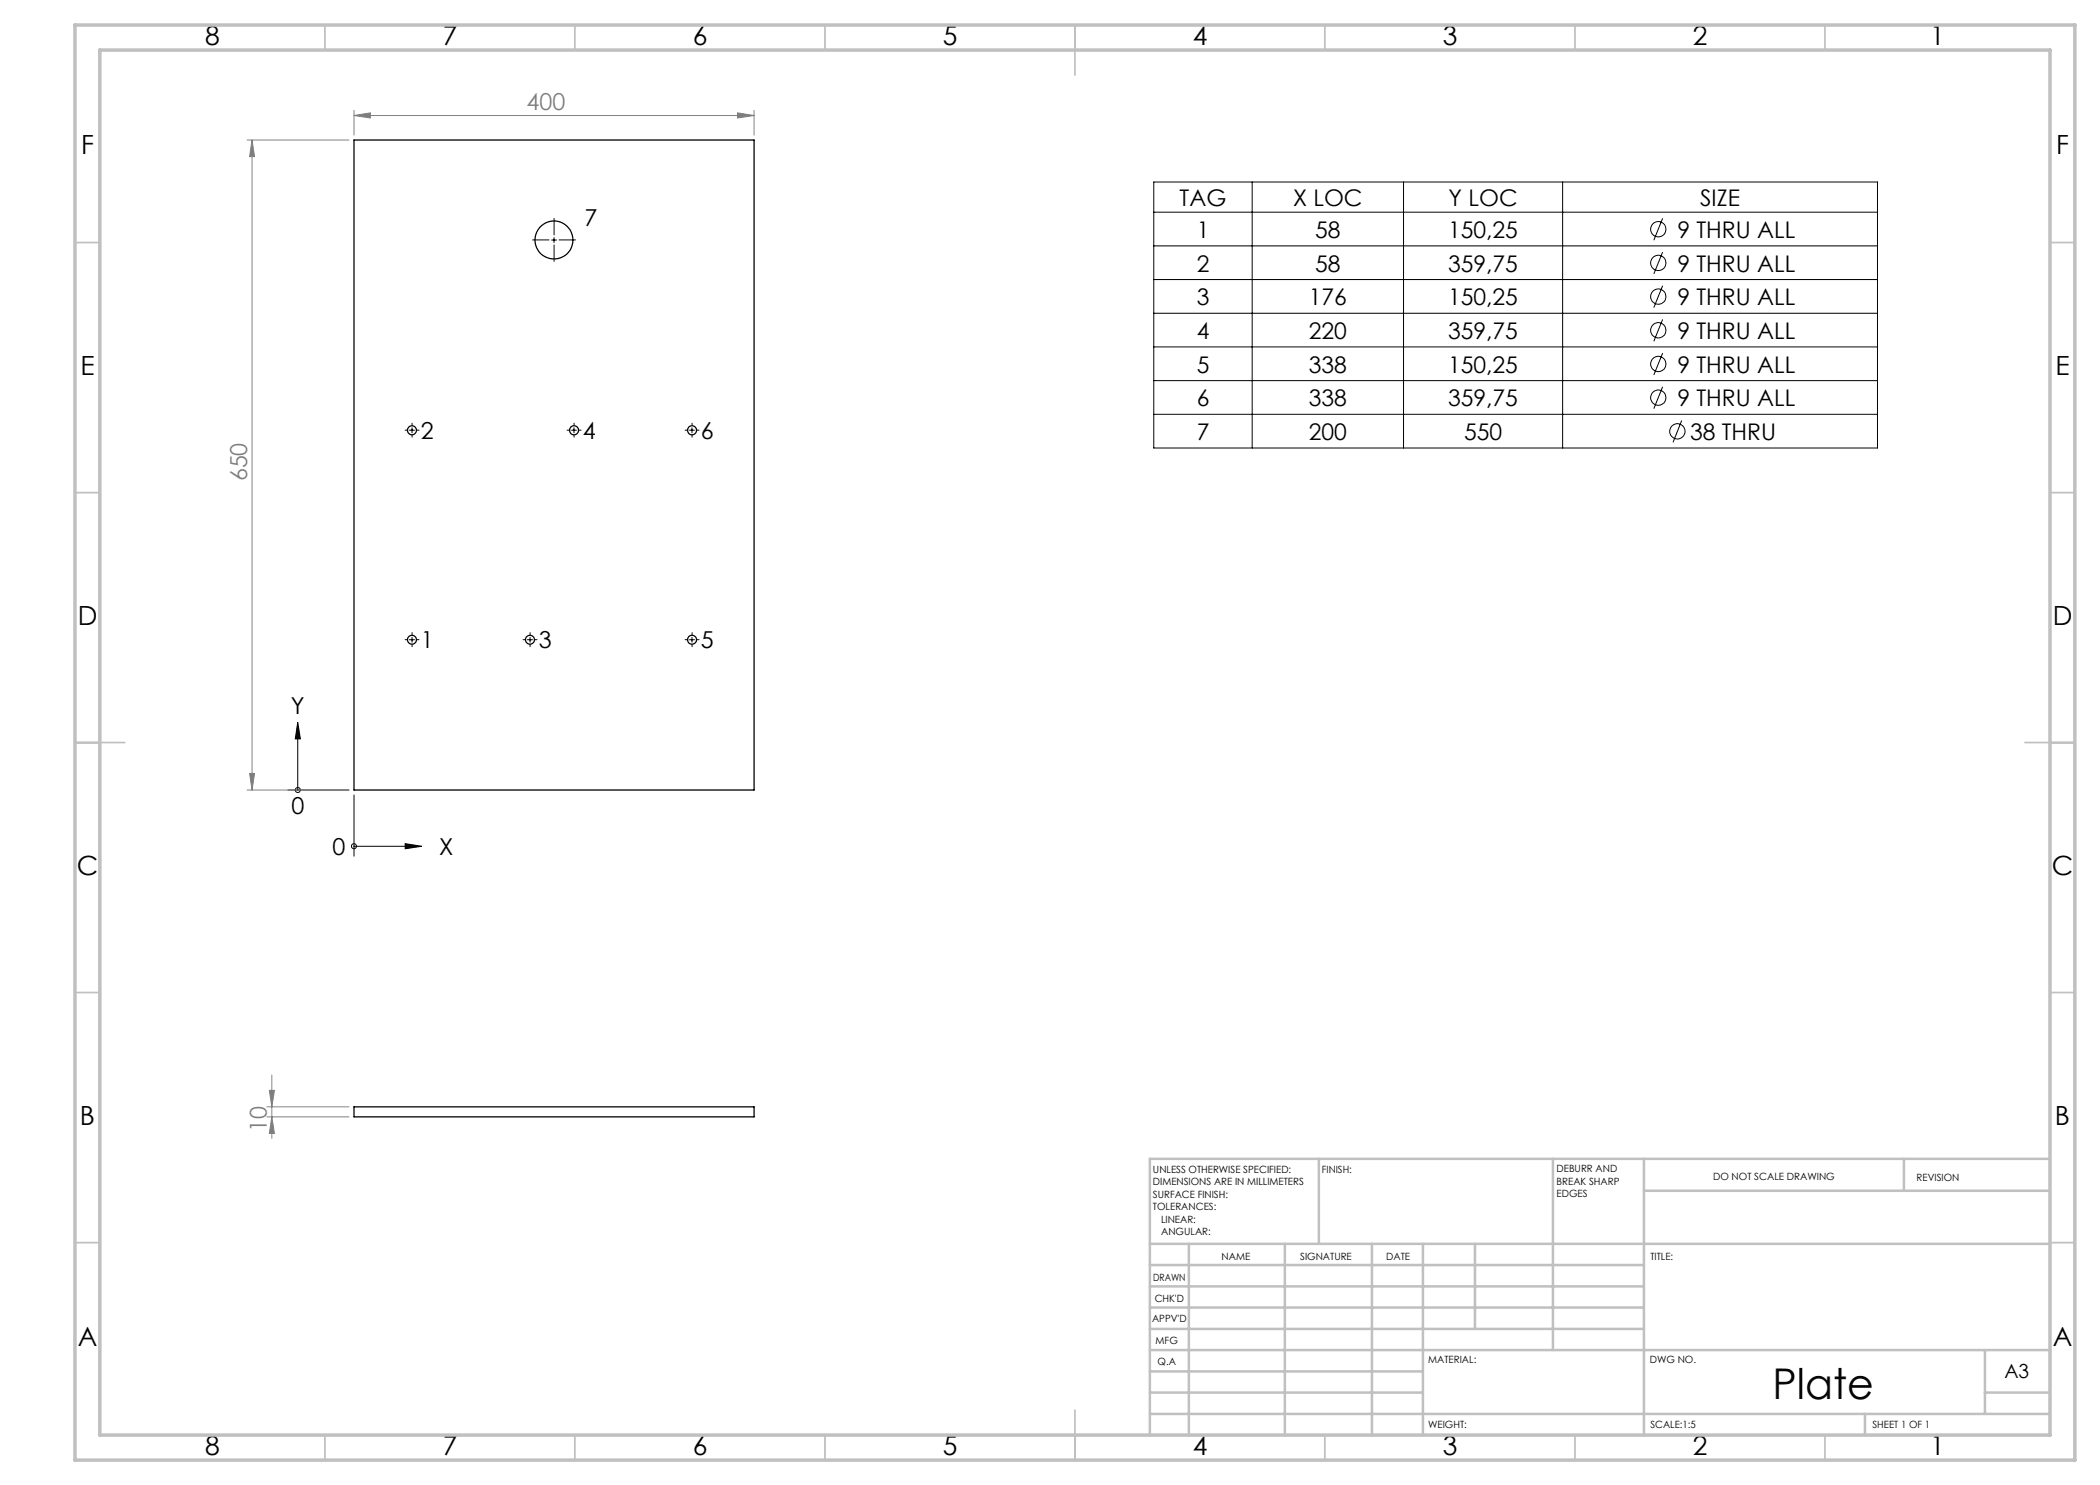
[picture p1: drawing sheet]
<svg xmlns="http://www.w3.org/2000/svg" width="420mm" height="297mm" viewBox="0 0 420 297" stroke-linecap="round" stroke-linejoin="round" font-family="sans-serif">
<g fill="none" stroke="#000" stroke-width=".2">
<path d="M230.8 36.4h144.7v53.2h-144.7zM250.4 36.4v53.2M280.7 36.4v53.2M312.5 36.4v53.2M110.3 48h1M110.8 47.5v1M230.8 49.2h144.7M230.8 55.9h144.7M230.8 42.4h144.7M332.5 43.7l-1.7 4.3M332.5 50.4l-1.7 4.4M332.5 57.1l-1.7 4.4"/>
<path d="M230.8 62.6h144.7M230.8 69.4h144.7M230.8 76.1h144.7M332.5 63.9l-1.7 4.4M332.5 70.6l-1.7 4.4M332.5 77.4l-1.7 4.3M81.9 86h1M82.4 85.5v1.1M114.3 86h1M114.8 85.5v1.1M137.9 86h1M138.4 85.5v1.1"/>
<path d="M230.8 82.9h144.7M336.3 84.1l-1.7 4.4M81.9 127.9h1M82.4 127.5v.9M105.5 127.9h1M106 127.5v.9M137.9 127.9h1M138.4 127.5v.9M57.6 158h12.2M59.5 147.8v10.2M59.5 144.5l.6 3.3h-1zM70.8 159v12.2"/>
<path d="M70.8 169.3h10.2M81 168.7l3.3 .6-3.3 .5z"/>
<circle cx="331.7" cy="59.3" r="1.53"/>
<circle cx="331.7" cy="52.6" r="1.53"/>
<circle cx="331.7" cy="45.8" r="1.53"/>
<circle cx="331.7" cy="72.8" r="1.53"/>
<circle cx="331.7" cy="79.5" r="1.53"/>
<circle cx="331.7" cy="66.1" r="1.53"/>
<circle cx="335.5" cy="86.3" r="1.53"/>
<circle cx="59.6" cy="158" r=".49"/>
<circle cx="70.8" cy="169.3" r=".5"/>
</g>
<g fill="none" stroke="#808080" stroke-width=".2">
<path d="M49.4 28h20.4M50.4 28l.5 3.3h-1zM50.4 28v130M70.8 23.1l3.3-.5v1zM70.8 22.1v4.9M70.8 23.1h80M147.5 22.6l3.3 .5-3.3 .5zM150.8 22.1v4.9M49.4 158h20.4M49.9 154.7h1l-.5 3.3zM53.9 218.1h1l-.5 3.3zM54.4 215v12.7"/>
<path d="M53.4 221.4h16.4M53.4 223.4h16.4M54.4 223.4l.5 3.3h-1z"/>
</g>
<g fill="none" stroke="#000" stroke-width=".2" stroke-dasharray="15.2 1.3 1.3 1.3">
<path d="M109.8 48h-3.3M110.8 47v-3.3M110.8 49v3.3M111.8 48h3.3M81.4 86h-.4M82.4 85v-.4M82.4 87v.4M83.4 86h.4M113.8 86h-.4M114.8 85v-.4M114.8 87v.4M115.8 86h.4"/>
<path d="M137.4 86h-.4M138.4 85v-.4M138.4 87v.4M139.4 86h.4M81.4 127.9h-.4M82.4 126.9v-.4M82.4 128.9v.4M83.4 127.9h.4M105 127.9h-.4M106 126.9v-.4M106 128.9v.4M107 127.9h.4"/>
<path d="M137.4 127.9h-.4M138.4 126.9v-.4M138.4 128.9v.4M139.4 127.9h.4"/>
</g>
<g fill="none" stroke="#c0c0c0" stroke-width=".35">
<path d="M65 5v5M115 5v5M165 5v5M215 5v10M265 5v5M315 5v5M365 5v5M15 48.5h5M410 48.5h5M15 98.5h5M410 98.5h5M15 148.5h10"/>
<path d="M405 148.5h10M15 198.5h5M410 198.5h5M15 248.5h5M410 248.5h5M65 287v5M115 287v5M165 287v5M215 282v10M265 287v5M315 287v5M365 287v5"/>
</g>
<g fill="none" stroke="#c0c0c0" stroke-width=".5">
<path d="M263.8 231.8v17M310.6 231.8v38.2M328.8 231.8v55.2M328.8 238.2h81.2M380.8 231.8v6.4M410 231.8h-180v55.2M230 248.8h180M230 257.3h98.8M230 253h98.8M237.8 248.8v38.2M257 248.8v38.2M274.4 248.8v38.2"/>
<path d="M284.6 248.8v38.2M295 248.8v17M230 265.8h98.8M230 261.5h98.8M230 278.5h54.6M230 274.3h54.6M230 270h180M397 278.5h13M397 270v12.8M230 282.8h180M373 282.8v4.2"/>
</g>
<path d="M15 5h400v287h-400zM20 10h390v277h-390z" fill="none" stroke="#c0c0c0" stroke-width=".7"/>
<path d="M81 168.7l3.3 .6-3.3 .5zM59.5 144.5l.6 3.3h-1z" fill="#000"/>
<g fill="#808080">
<path d="M147.5 22.6l3.3 .5-3.3 .5zM70.8 23.1l3.3-.5v1z"/>
<path d="M50.4 28l.5 3.3h-1zM49.9 154.7h1l-.5 3.3zM53.9 218.1h1l-.5 3.3zM54.4 223.4l.5 3.3h-1z"/>
</g>
<g fill="none" stroke="#000" stroke-width=".25">
<path d="M70.8 28h80v130h-80zM70.8 221.4h80v2h-80z"/>
<circle cx="110.8" cy="48" r="3.8"/>
<circle cx="82.4" cy="86.1" r=".9"/>
<circle cx="114.8" cy="86.1" r=".9"/>
<circle cx="138.4" cy="86.1" r=".9"/>
<circle cx="82.4" cy="127.9" r=".89"/>
<circle cx="106" cy="127.9" r=".89"/>
<circle cx="138.4" cy="127.9" r=".89"/>
</g>
<text font-size="8.5" x="354.5" y="279.7">Plate</text>
<g font-size="5.3">
<text x="41" y="9">8</text>
<text x="88.5" y="9">7</text>
<text x="138.5" y="9">6</text>
<text x="188.5" y="9">5</text>
<text x="238.5" y="9">4</text>
<text x="288.5" y="9">3</text>
<text x="338.5" y="9">2</text>
<text x="386" y="9">1</text>
<text x="16.2" y="30.7">F</text>
<text x="411.2" y="30.7">F</text>
<text x="16.1" y="75">E</text>
<text x="411.1" y="75">E</text>
<text x="15.5" y="125">D</text>
<text x="410.5" y="125">D</text>
<text x="15.4" y="175">C</text>
<text x="410.4" y="175">C</text>
<text x="16" y="225">B</text>
<text x="411" y="225">B</text>
<text x="15.5" y="269.2">A</text>
<text x="410.5" y="269.2">A</text>
<text x="41" y="291">8</text>
<text x="88.5" y="291">7</text>
<text x="138.5" y="291">6</text>
<text x="188.5" y="291">5</text>
<text x="238.5" y="291">4</text>
<text x="288.5" y="291">3</text>
<text x="338.5" y="291">2</text>
<text x="386" y="291">1</text>
</g>
<g font-size="4.7" fill="#808080">
<text x="105.3" y="22.1">400</text>
<text x="49.4" y="96.3" transform="rotate(-90 49.4 96.3)">650</text>
<text x="53.4" y="226.4" transform="rotate(-90 53.4 226.4)">10</text>
</g>
<g font-size="4.7">
<text x="116.9" y="45.2">7</text>
<text x="84.2" y="87.8">2</text>
<text x="116.6" y="87.8">4</text>
<text x="140.2" y="87.8">6</text>
<text x="84.2" y="129.7">1</text>
<text x="107.8" y="129.7">3</text>
<text x="140.2" y="129.7">5</text>
<text x="58.2" y="142.7">Y</text>
<text x="58.3" y="162.7">0</text>
<text x="66.5" y="171">0</text>
<text x="87.9" y="171">X</text>
</g>
<g font-size="4.6">
<text x="235.9" y="41.1">TAG</text>
<text x="258.6" y="41.1">X LOC</text>
<text x="289.7" y="41.1">Y LOC</text>
<text x="340" y="41.1">SIZE</text>
<text x="239.3" y="47.6">1</text>
<text x="263" y="47.6">58</text>
<text x="289.6" y="47.6">150,25</text>
<text x="335.5" y="47.6">9 THRU ALL</text>
<text x="239.3" y="54.3">2</text>
<text x="263" y="54.3">58</text>
<text x="289.6" y="54.3">359,75</text>
<text x="335.5" y="54.3">9 THRU ALL</text>
<text x="239.3" y="61">3</text>
<text x="261.8" y="61">176</text>
<text x="289.6" y="61">150,25</text>
<text x="335.5" y="61">9 THRU ALL</text>
<text x="239.3" y="67.8">4</text>
<text x="261.8" y="67.8">220</text>
<text x="289.6" y="67.8">359,75</text>
<text x="335.5" y="67.8">9 THRU ALL</text>
<text x="239.3" y="74.5">5</text>
<text x="261.8" y="74.5">338</text>
<text x="289.6" y="74.5">150,25</text>
<text x="335.5" y="74.5">9 THRU ALL</text>
<text x="239.3" y="81.3">6</text>
<text x="261.8" y="81.3">338</text>
<text x="289.6" y="81.3">359,75</text>
<text x="335.5" y="81.3">9 THRU ALL</text>
<text x="239.3" y="88">7</text>
<text x="261.8" y="88">200</text>
<text x="292.8" y="88">550</text>
<text x="338" y="88">38 THRU</text>
</g>
<text font-size="3.9" x="400.9" y="275.5">A3</text>
<g font-size="2">
<text x="230.6" y="234.6">UNLESS OTHERWISE SPECIFIED:</text>
<text x="230.6" y="237.1">DIMENSIONS ARE IN MILLIMETERS</text>
<text x="230.6" y="239.6">SURFACE FINISH:</text>
<text x="264.4" y="234.6">FINISH:</text>
<text x="311.3" y="234.5">DEBURR AND</text>
<text x="311.3" y="237">BREAK SHARP</text>
<text x="311.3" y="239.5">EDGES</text>
<text x="342.6" y="236">DO NOT SCALE DRAWING</text>
<text x="383.3" y="236.2">REVISION</text>
<text x="230.6" y="242.1">TOLERANCES:</text>
<text x="232.2" y="244.6">LINEAR:</text>
<text x="232.2" y="247.1">ANGULAR:</text>
<text x="244.3" y="252">NAME</text>
<text x="260" y="251.9">SIGNATURE</text>
<text x="277.2" y="251.9">DATE</text>
<text x="330.1" y="251.9">TITLE:</text>
<text x="230.6" y="256.1">DRAWN</text>
<text x="230.9" y="260.3">CHK'D</text>
<text x="230.4" y="264.4">APPV'D</text>
<text x="231.1" y="268.8">MFG</text>
<text x="231.5" y="273">Q.A</text>
<text x="285.6" y="272.5">MATERIAL:</text>
<text x="330" y="272.5">DWG NO.</text>
<text x="285.6" y="285.5">WEIGHT:</text>
<text x="330.1" y="285.6">SCALE:1:5</text>
<text x="374.5" y="285.6">SHEET 1 OF 1</text>
</g>
</svg>
